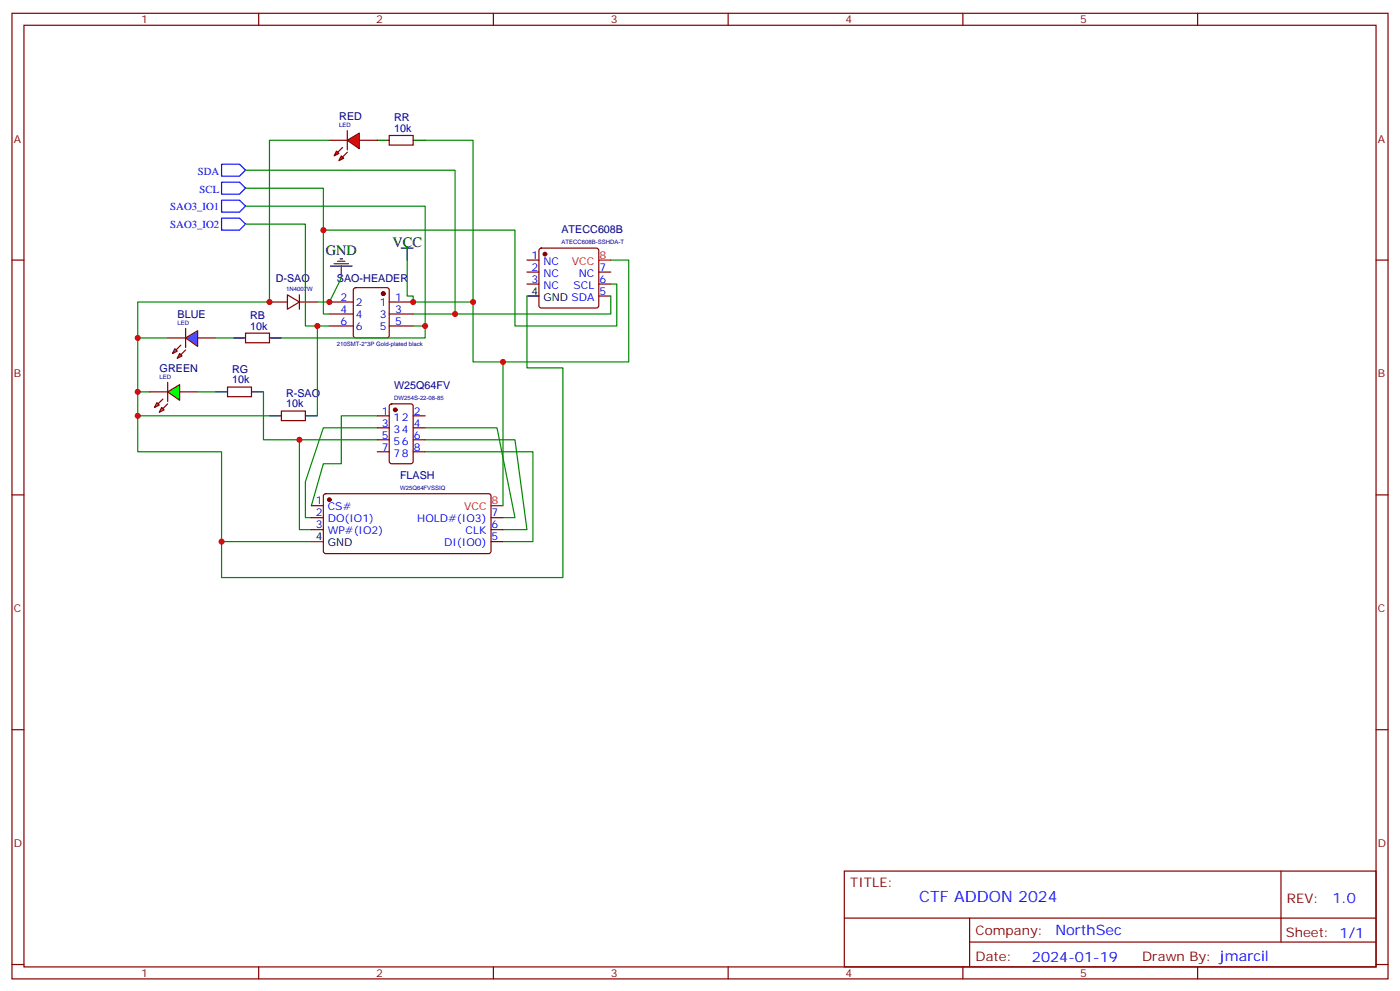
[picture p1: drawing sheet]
<svg xmlns="http://www.w3.org/2000/svg" width="412mm" height="292mm" viewBox="0 0 412 292" stroke-linecap="round" stroke-linejoin="round" font-family="sans-serif">
<g fill="none" stroke="#870000" stroke-width=".35">
<path d="M3.5 3.9h405.4v284.4h-405.4zM7.1 7.4h398.2v277.3h-398.2zM76.2 3.9v3.5M145.3 3.9v3.5M214.5 3.9v3.5M283.6 3.9v3.5M352.8 3.9v3.5M3.5 76.6h3.6M155.2 76.6h3.5M159 73.3l.5-.2h16.2l.5 .2 .2 .5v16.2l-.2 .5-.5 .2h-16.2l-.5-.2-.3-.5v-16.2zM405.3 76.6h3.6M155.2 80.1h3.5"/>
<path d="M155.2 83.6h3.5M176.4 80.1h3.5M176.4 83.6h3.5M176.4 87.2h3.5M67 114h7.1v2.8h-7.1zM3.5 145.7h3.6M91.7 148.9h3.5M91.7 152.4h3.5M91.7 156h3.5M95.5 145.6l.5-.2h48.2l.4 .7v16.5l-.7 .4h-48.2l-.5-.7v-16.2zM144.6 152.4h3.6M144.6 156h3.6"/>
<path d="M144.6 159.5h3.6M405.3 145.7h3.6M3.5 214.9h3.6M405.3 214.9h3.6M248.7 256.5h156.6v28.2h-156.6zM377.3 256.5v20.9M248.7 270.4h156.5M285.6 277.4h119.6M285.6 270.4v14.1M3.5 284h3.6M76.2 284.7v3.6M145.3 284.7v3.6"/>
<path d="M214.5 284.7v3.6M283.6 284.7v3.6M352.8 284.7v3.6M405.3 284h3.6"/>
</g>
<path d="M155.2 87.2h3.5M63.5 115.4h3.5M74.1 115.4h3.5M91.7 159.5h3.5" fill="none" stroke="#000" stroke-width=".35"/>
<g fill="#870000" stroke="#870000" stroke-width=".35">
<circle cx="160.5" cy="74.8" r=".53"/>
<circle cx="97" cy="147.1" r=".53"/>
</g>
<path d="M176.4 76.6h3.5M144.6 148.9h3.6" fill="none" stroke="#f00" stroke-width=".35"/>
<g fill="none" stroke="#008700" stroke-width=".35">
<path d="M72.3 50.1h61.8v42.4h-12.4M95.2 67.8h56.5v28.2h30v-12.4h-1.8M179.9 76.6h5.3v30h-45.9v-17.7M79.4 88.9h-38.8v26.5M155.2 87.2v21.1h10.6v61.8h-100.5v-10.6M179.9 87.2v5.3h-45.8M44.1 115.4h-3.5v17.6h24.7v26.5h26.4M77.6 115.4v14.1h10.6M111.1 122.4h-10.6v14.2h-5.3l-3.5 12.3M111.1 126h-15.9l-5.2 15.9v10.5h1.7M111.1 129.5h-22.9v26.5h3.5M125.2 126h21.2l5.3 26.4h-3.5"/>
<path d="M125.2 129.5h26.5l3.5 26.5h-7M125.2 133h31.8v26.5h-8.8"/>
</g>
<path d="M65.3 48.4h5.3l1.7 1.7-1.7 1.8h-5.3zM65.3 53.7h5.3l1.7 1.7-1.7 1.8h-5.3zM65.3 58.9h5.3l1.7 1.8-1.7 1.8h-5.3zM65.3 64.2h5.3l1.7 1.8-1.7 1.8h-5.3z" fill="none" stroke="#00f" stroke-width=".35"/>
<path d="M54.7 99.5l3.5-2.1v4.6z" fill="#09f" stroke="#870000" stroke-width=".35"/>
<path d="M54.7 96.7v5.6z" fill="#f00" stroke="#870000" stroke-width=".35"/>
<g fill="#870000" stroke="#870000" stroke-width=".35">
<path d="M54.7 103l-1.4 1.5z"/>
<path d="M53.3 101.6l-1.4 1.4z"/>
</g>
<g fill="#09f" stroke="#870000" stroke-width=".35">
<path d="M52.9 104.1l.7 .7-1.4 .7z"/>
<path d="M51.5 102.7l.7 .7-1.4 .7z"/>
</g>
<path d="M49.4 99.5h5.3M58.2 99.5h5.3M82.9 121h7.1v2.9h-7.1z" fill="none" stroke="#870000" stroke-width=".35"/>
<path d="M40.6 99.5h8.8M40.6 122.4h38.8" fill="none" stroke="#008700" stroke-width=".35"/>
<path d="M79.4 122.4h3.5M90 122.4h3.5" fill="none" stroke="#000" stroke-width=".35"/>
<g fill="#f00" stroke="#870000" stroke-width=".35">
<path d="M102.3 41.3l3.5-2.1v4.6z"/>
<path d="M102.3 38.5v5.6z"/>
</g>
<g fill="#870000" stroke="#870000" stroke-width=".35">
<path d="M102.3 44.8l-1.4 1.4z"/>
<path d="M99.5 44.8l1.4-1.4z"/>
</g>
<g fill="#f00" stroke="#870000" stroke-width=".35">
<path d="M100.5 45.9l.7 .7-1.4 .7z"/>
<path d="M99.1 44.5l.7 .7-1.4 .7z"/>
</g>
<path d="M114.7 39.9h7v2.8h-7zM97 41.3h5.3M105.8 41.3h5.3M72.3 98.1h7.1v2.8h-7.1zM44.1 115.4h5.3M52.9 115.4h5.3" fill="none" stroke="#870000" stroke-width=".35"/>
<path d="M97 41.3h-17.6v47.6M125.2 41.3h14.1v47.6h-17.6v-1.7h-1.8v-10.6" fill="none" stroke="#008700" stroke-width=".35"/>
<path d="M111.1 41.3h3.6M121.7 41.3h3.5M68.8 99.5h3.5M79.4 99.5h3.5" fill="none" stroke="#000" stroke-width=".35"/>
<g fill="#0f0" stroke="#870000" stroke-width=".35">
<path d="M46.2 118.6l.7 .7-1.4 .7z"/>
<path d="M47.6 120l.7 .7-1.4 .7z"/>
</g>
<g fill="#870000" stroke="#870000" stroke-width=".35">
<path d="M48 117.5l-1.4 1.4z"/>
<path d="M49.4 118.9l-1.4 1.4z"/>
</g>
<path d="M49.4 112.6v5.6z" fill="#f00" stroke="#870000" stroke-width=".35"/>
<path d="M49.4 115.4l3.5-2.1v4.6z" fill="#0f0" stroke="#870000" stroke-width=".35"/>
<g fill="#870000" stroke="#870000" stroke-width=".35">
<circle cx="112.9" cy="86.5" r=".53"/>
<circle cx="116.4" cy="120.7" r=".53"/>
</g>
<g fill="none" stroke="#870000" stroke-width=".35">
<path d="M79.4 88.9h5.3M84.7 86.8l3.5 2.1-3.5 2.2zM88.2 88.9h5.3M88.2 86.8v4.3M97 88.9h7.1M97 92.5h7.1M97 96h7.1M104.3 84.9l.5-.2h9.1l.5 .2 .3 .5v13.4l-.3 .5-.5 .2h-9.1l-.5-.2-.2-.5v-13.4zM114.7 88.9h7M114.7 92.5h7M114.7 96h7M114.9 119.1l.5-.2h5.6l.7 .5v16.5l-.5 .6-5.8 .1-.7-.5v-16.5z"/>
<path d="M111.1 122.4h3.6M111.1 133h3.6M111.1 126h3.6M111.1 129.5h3.6M121.7 122.4h3.5M121.7 133h3.5M121.7 126h3.5M121.7 129.5h3.5"/>
</g>
<path d="M72.3 55.4h22.9v37.1h1.8M72.3 66h17.7v30h7M72.3 60.7h52.9v35.3h-3.5M63.5 99.5h5.3M93.5 96v26.4M100.5 81.9l-3.5 7h-3.5M125.2 96v3.5h-42.3M58.2 115.4h5.3M148.2 106.6v42.3" fill="none" stroke="#008700" stroke-width=".35"/>
<path d="M97.4 78.4h6.3M98.4 77.6h4.3M99.5 76.9h2.1M100.2 76.2h.7M100.5 78.4v3.5M118.2 73.1h3.5M119.9 73.1v3.5" fill="none" stroke="#000" stroke-width=".35"/>
<g fill="#c00">
<circle cx="40.6" cy="115.4" r=".88"/>
<circle cx="88.2" cy="129.5" r=".88"/>
<circle cx="65.3" cy="159.5" r=".88"/>
<circle cx="40.6" cy="99.5" r=".88"/>
<circle cx="40.6" cy="122.4" r=".88"/>
<circle cx="95.3" cy="67.8" r=".88"/>
<circle cx="125.2" cy="96" r=".88"/>
<circle cx="79.4" cy="88.9" r=".88"/>
<circle cx="93.5" cy="96" r=".88"/>
<circle cx="148.2" cy="106.6" r=".88"/>
<circle cx="97" cy="88.9" r=".88"/>
<circle cx="121.7" cy="88.9" r=".88"/>
<circle cx="139.3" cy="88.9" r=".88"/>
<circle cx="134.1" cy="92.5" r=".88"/>
</g>
<text font-size="4.6" fill="#00f" x="270.8" y="265.5">CTF ADDON 2024</text>
<g font-size="4.2">
<text x="96" y="75.1">GND</text>
<text x="115.6" y="72.7">VCC</text>
</g>
<g font-size="4.2" fill="#00f">
<text x="392.5" y="265.8">1.0</text>
<text x="310.9" y="275.3">NorthSec</text>
<text x="304" y="283.1">2024-01-19</text>
</g>
<g font-size="3.9" fill="#800">
<text x="250.5" y="261.1">TITLE:</text>
<text x="379.1" y="265.8">REV:</text>
<text x="287.4" y="275.3">Company:</text>
<text x="378.7" y="275.9">Sheet: 1/1</text>
<text x="287.4" y="283">Date:</text>
<text x="336.4" y="283.1">Drawn By: jmarcil</text>
</g>
<g font-size="3.2" fill="#800">
<text x="41.6" y="6.9">1</text>
<text x="110.8" y="6.9">2</text>
<text x="179.9" y="6.9">3</text>
<text x="249.1" y="6.9">4</text>
<text x="318.2" y="6.9">5</text>
<text x="4.1" y="42">A</text>
<text x="405.9" y="42">A</text>
<text x="4.1" y="111.2">B</text>
<text x="405.9" y="111.2">B</text>
<text x="4.1" y="180.3">C</text>
<text x="405.9" y="180.3">C</text>
<text x="4.1" y="249.4">D</text>
<text x="405.9" y="249.4">D</text>
<text x="41.6" y="287.7">1</text>
<text x="110.8" y="287.7">2</text>
<text x="179.9" y="287.7">3</text>
<text x="249.1" y="287.7">4</text>
<text x="318.2" y="287.7">5</text>
</g>
<g font-size="3.2" fill="#000080">
<text x="100" y="35.4">RED</text>
<text x="116.1" y="35.7">RR</text>
<text x="116.1" y="38.8">10k</text>
<text x="165.4" y="68.8">ATECC608B</text>
<text x="81.2" y="83">D-SAO</text>
<text x="99.2" y="83">SAO-HEADER</text>
<text x="52.3" y="93.6">BLUE</text>
<text x="73.7" y="94">RB</text>
<text x="73.7" y="97">10k</text>
<text x="47" y="109.5">GREEN</text>
<text x="68.4" y="112.9">10k</text>
<text x="68.4" y="109.9">RG</text>
<text x="84.3" y="120">10k</text>
<text x="84.3" y="116.9">R-SAO</text>
<text x="116.1" y="114.5">W25Q64FV</text>
<text x="117.8" y="141.1">FLASH</text>
</g>
<g font-size="3.2" fill="#00f">
<text x="58.2" y="51.4">SDA</text>
<text x="58.8" y="56.7">SCL</text>
<text x="50.1" y="61.7">SAO3_IO1</text>
<text x="50.1" y="67">SAO3_IO2</text>
<text x="156.6" y="76.2">1</text>
<text x="160.1" y="78">NC</text>
<text x="156.6" y="79.8">2</text>
<text x="156.6" y="83.3">3</text>
<text x="160.1" y="81.5">NC</text>
<text x="170.5" y="81.5">NC</text>
<text x="176.6" y="83.3">6</text>
<text x="176.6" y="79.8">7</text>
<text x="100.3" y="88.6">2</text>
<text x="104.8" y="90">2</text>
<text x="111.9" y="90">1</text>
<text x="116.4" y="88.6">1</text>
<text x="160.1" y="85.1">NC</text>
<text x="168.9" y="85.1">SCL</text>
<text x="176.6" y="86.8">5</text>
<text x="100.3" y="92.1">4</text>
<text x="100.3" y="95.6">6</text>
<text x="104.8" y="93.5">4</text>
<text x="111.9" y="93.5">3</text>
<text x="116.4" y="92.1">3</text>
<text x="116.4" y="95.6">5</text>
<text x="104.8" y="97">6</text>
<text x="111.9" y="97">5</text>
<text x="112.5" y="122.1">1</text>
<text x="112.5" y="125.6">3</text>
<text x="116" y="123.9">12</text>
<text x="121.9" y="125.6">4</text>
<text x="121.9" y="122.1">2</text>
<text x="112.5" y="129.2">5</text>
<text x="116" y="127.4">34</text>
<text x="116" y="130.9">56</text>
<text x="121.9" y="129.2">6</text>
<text x="112.5" y="132.7">7</text>
<text x="116" y="134.4">78</text>
<text x="121.9" y="132.7">8</text>
<text x="93.1" y="148.6">1</text>
<text x="93.1" y="152.1">2</text>
<text x="93.1" y="155.6">3</text>
<text x="96.6" y="150.3">CS#</text>
<text x="96.6" y="153.8">DO(IO1)</text>
<text x="122.9" y="153.8">HOLD#(IO3)</text>
<text x="144.8" y="155.6">6</text>
<text x="144.8" y="152.1">7</text>
<text x="96.6" y="157.4">WP#(IO2)</text>
<text x="130.8" y="160.9">DI(IO0)</text>
<text x="137.2" y="157.4">CLK</text>
<text x="144.8" y="159.1">5</text>
</g>
<g font-size="3.2" fill="#f00">
<text x="168.5" y="78">VCC</text>
<text x="176.6" y="76.2">8</text>
<text x="144.8" y="148.6">8</text>
<text x="136.7" y="150.3">VCC</text>
</g>
<g font-size="3.2">
<text x="156.6" y="86.8">4</text>
<text x="160.1" y="88.6">GND SDA</text>
<text x="93.1" y="159.1">4</text>
<text x="96.6" y="160.9">GND</text>
</g>
<g font-size="1.8" fill="#000080">
<text x="100" y="37.4">LED</text>
<text x="165.4" y="71.8">ATECC608B-SSHDA-T</text>
<text x="84.3" y="85.8">1N4007W</text>
<text x="52.3" y="95.6">LED</text>
<text x="99.2" y="101.9">210SMT-2*3P Gold-plated black</text>
<text x="47" y="111.5">LED</text>
<text x="116.1" y="117.7">DW254S-22-08-85</text>
<text x="117.8" y="144.3">W25Q64FVSSIQ</text>
</g>
</svg>
